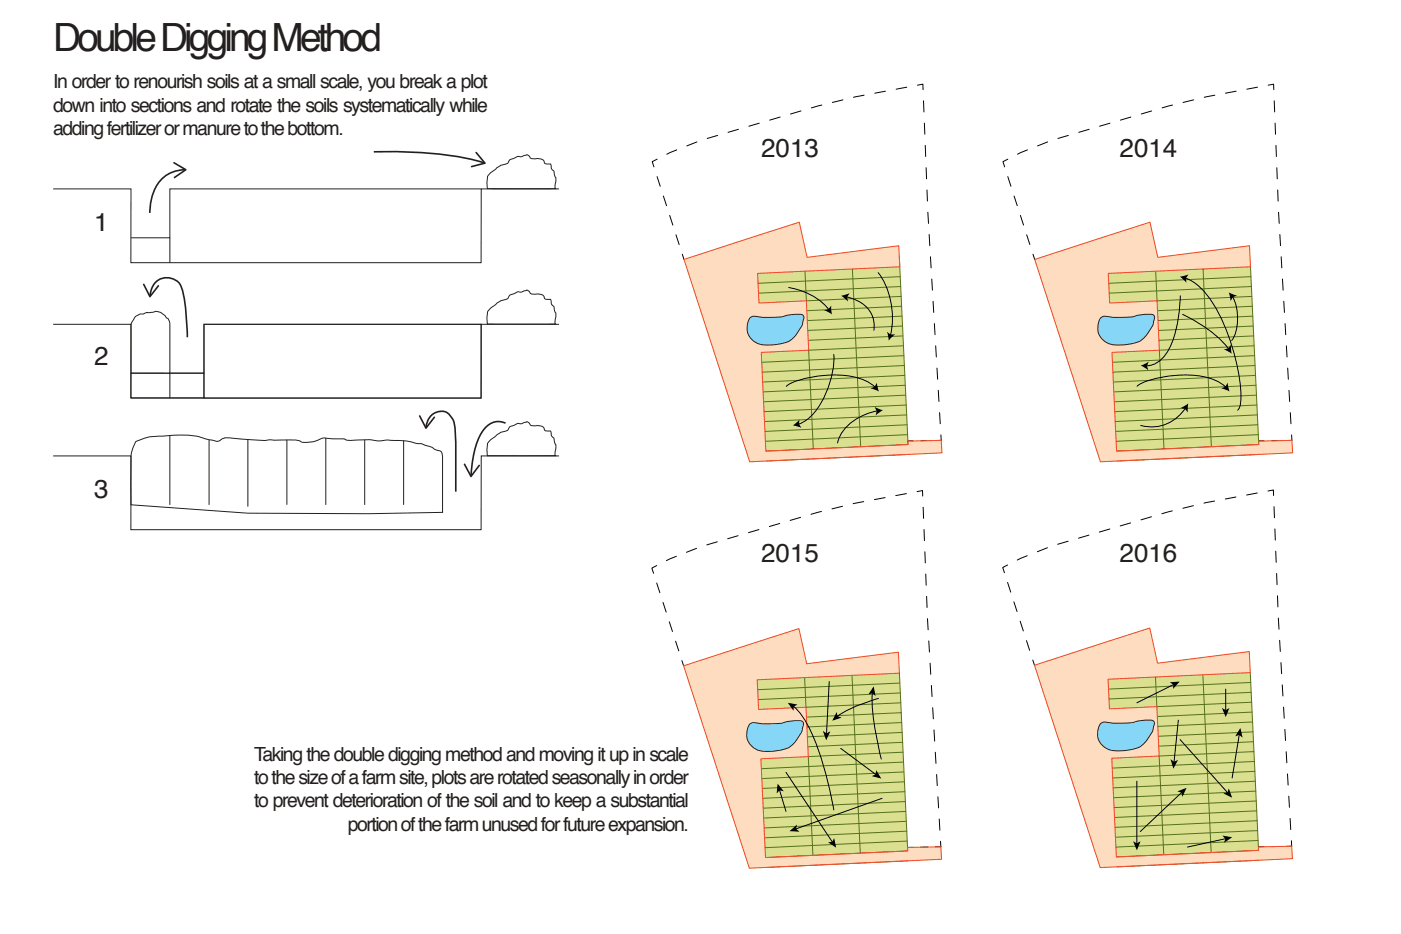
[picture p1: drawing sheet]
<svg xmlns="http://www.w3.org/2000/svg" width="914mm" height="610mm" viewBox="0 0 914 610" stroke-linecap="round" stroke-linejoin="round" font-family="sans-serif">
<path d="M723 443l93-4 5 116-92 4-3-64 31-2-2-32-31 2z" fill="#b7c224"/>
<path d="M828 320h3v3M658 369l-4 1 2 4M674 431l1 3M825 553h-4M843 549v3h-4" fill="none" stroke="#000" stroke-width=".65"/>
<path d="M842 541l-8-138-3-76" fill="none" stroke="#000" stroke-width=".65" stroke-dasharray="7.3 7.3"/>
<path d="M821 322l-34 6-25 6-76 22-20 8-5 3" fill="none" stroke="#000" stroke-width=".65" stroke-dasharray="7.1 7.1"/>
<path d="M658 380l15 48" fill="none" stroke="#000" stroke-width=".65" stroke-dasharray="6.7 6.7"/>
<path d="M830 553l7-1" fill="none" stroke="#000" stroke-width=".65" stroke-dasharray="4.9 4.9"/>
<g fill="none" stroke="#56721a" stroke-width=".65">
<path d="M816 439l5 116-92 4M754 442l1 19 62-3M785 440l5 116M816 445l-92 5M817 452l-93 4M817 465l-62 3M818 471l-62 3M818 478l-62 3M818 484l-62 3M818 491l-61 2 3 65M819 497l-93 4M819 503l-93 5"/>
<path d="M819 510l-92 4M820 516l-93 5M820 523l-93 4M820 529l-93 5M821 536l-93 4M821 542l-93 4M821 549l-93 4M822 561l-93 5"/>
</g>
<path d="M675 434l75-24 6 23 59-8 1 14-93 4 1 20 31-2 2 32-31 2 3 64 92-4v-2l22-1 1 8-126 6z" fill="#fcba7f"/>
<path d="M675 434l75-24 6 23 59-8 1 14-93 4 1 20 31-2 2 32-31 2 3 64 92-4v-2l22-1 1 8-126 6z" fill="none" stroke="#ef4523" stroke-width=".65"/>
<path d="M718 472a11 11 0 0 1 9 0h12l4-1 8-1a2.7 2.7 0 0 1 2 2 2.7 2.7 0 0 1 0 3l-1 2-4 7a15 15 0 0 1-13 6 17 17 0 0 1-16-4 11 11 0 0 1-1-14z" fill="#86d6f7"/>
<path d="M718 472a11 11 0 0 1 9 0h12l4-1 8-1a2.7 2.7 0 0 1 2 2 2.7 2.7 0 0 1 0 3l-1 2-4 7a15 15 0 0 1-13 6 17 17 0 0 1-16-4 11 11 0 0 1-1-14z" fill="none" stroke="#231f20" stroke-width=".65"/>
<path d="M742 510v41M771 517l-27 26" fill="none" stroke="#000" stroke-width=".65"/>
<path d="M768 517l6-3-2 6-1-3zM740 549l2 1 2-1-2 6z" fill="#000"/>
<path d="M494 444l93-5 5 116-92 5-3-65 31-1-2-32-31 1z" fill="#b7c224"/>
<path d="M599 321l3-1v4M429 369l-4 2 2 3M445 431l1 4M596 553h-4M614 549v4h-4" fill="none" stroke="#000" stroke-width=".65"/>
<path d="M613 542l-8-138-3-77" fill="none" stroke="#000" stroke-width=".65" stroke-dasharray="7.3 7.3"/>
<path d="M592 322l-34 6-25 6-76 23-20 8-5 3" fill="none" stroke="#000" stroke-width=".65" stroke-dasharray="7.1 7.1"/>
<path d="M429 381l15 47" fill="none" stroke="#000" stroke-width=".65" stroke-dasharray="6.7 6.7"/>
<path d="M601 553h7" fill="none" stroke="#000" stroke-width=".65" stroke-dasharray="4.9 4.9"/>
<g fill="none" stroke="#56721a" stroke-width=".65">
<path d="M587 439l5 116-92 5M525 442l1 20 62-3M556 441l5 116M587 446l-92 4M588 452l-93 5M588 465l-62 3M589 472l-62 2M589 478l-62 3M589 484l-62 3M589 491l-61 3 3 64M590 497l-93 5M590 504l-93 4"/>
<path d="M590 510l-92 5M591 517l-93 4M591 523l-93 4M591 530l-93 4M592 536l-93 4M592 542l-93 5M592 549l-93 4M593 562l-93 4"/>
</g>
<path d="M446 435l75-25 6 23 59-7 1 13-93 5 1 19 31-1 2 32-31 1 3 65 92-5v-2h22l1 8-126 6z" fill="#fcba7f"/>
<path d="M446 435l75-25 6 23 59-7 1 13-93 5 1 19 31-1 2 32-31 1 3 65 92-5v-2h22l1 8-126 6z" fill="none" stroke="#ef4523" stroke-width=".65"/>
<path d="M489 473a11 11 0 0 1 9-1h12l4-1 8-1a2.7 2.7 0 0 1 2 2 2.7 2.7 0 0 1 0 3l-1 3-4 6a15 15 0 0 1-13 6 17 17 0 0 1-16-4 11 11 0 0 1-1-13z" fill="#86d6f7"/>
<path d="M489 473a11 11 0 0 1 9-1h12l4-1 8-1a2.7 2.7 0 0 1 2 2 2.7 2.7 0 0 1 0 3l-1 3-4 6a15 15 0 0 1-13 6 17 17 0 0 1-16-4 11 11 0 0 1-1-13z" fill="none" stroke="#231f20" stroke-width=".65"/>
<path d="M723 178l93-4 6 116-93 4-3-64 31-1-2-33-31 2z" fill="#b7c224"/>
<path d="M828 56l3-1v4M658 104l-3 2 1 3M674 166l1 3M825 288h-4M843 284v3l-3 1" fill="none" stroke="#000" stroke-width=".65"/>
<path d="M843 277l-9-139-2-76" fill="none" stroke="#000" stroke-width=".65" stroke-dasharray="7.3 7.3"/>
<path d="M821 57l-34 6-25 6-75 23-21 8-5 2" fill="none" stroke="#000" stroke-width=".65" stroke-dasharray="7.1 7.1"/>
<path d="M658 115l15 48" fill="none" stroke="#000" stroke-width=".65" stroke-dasharray="6.7 6.7"/>
<path d="M830 288h7" fill="none" stroke="#000" stroke-width=".65" stroke-dasharray="4.9 4.9"/>
<g fill="none" stroke="#56721a" stroke-width=".65">
<path d="M754 177l1 19 62-3M785 176l6 116M816 174l6 116-93 4M816 181l-92 4M817 187l-93 4M817 200l-62 3M818 206l-62 3M818 213l-62 3M818 219l-62 3M819 226l-62 3 3 64M819 232l-93 4M819 239l-93 4"/>
<path d="M819 245l-92 4M820 251l-93 5M820 258l-93 4M820 264l-92 5M821 271l-93 4M821 277l-93 5M821 284l-93 4M822 297l-93 4"/>
</g>
<path d="M675 169l76-24 5 23 60-8v14l-93 4 1 20 31-2 2 33-31 1 3 64 93-4-1-2 22-1 1 9-126 5z" fill="#fcba7f"/>
<path d="M675 169l76-24 5 23 60-8v14l-93 4 1 20 31-2 2 33-31 1 3 64 93-4-1-2 22-1 1 9-126 5z" fill="none" stroke="#ef4523" stroke-width=".65"/>
<path d="M718 207a11 11 0 0 1 9 0h12l4-1 8-1a2.7 2.7 0 0 1 3 2 2.7 2.7 0 0 1-1 3l-1 2-4 7a15 15 0 0 1-13 6 17 17 0 0 1-16-4 11 11 0 0 1-1-14z" fill="#86d6f7"/>
<path d="M718 207a11 11 0 0 1 9 0h12l4-1 8-1a2.7 2.7 0 0 1 3 2 2.7 2.7 0 0 1-1 3l-1 2-4 7a15 15 0 0 1-13 6 17 17 0 0 1-16-4 11 11 0 0 1-1-14z" fill="none" stroke="#231f20" stroke-width=".65"/>
<path d="M770 193a88 88 0 0 1-8 36 18 18 0 0 1-14 10M774 181a47 47 0 0 1 23 26 127 127 0 0 1 13 56l-1 4-1 1M804 194a30 30 0 0 1 0 28M772 205a89 89 0 0 1 30 23M742 252a52 52 0 0 1 28-7 42 42 0 0 1 30 8M774 266a26 26 0 0 1-29 12" fill="none" stroke="#000" stroke-width=".65"/>
<path d="M770 181l6-2-2 3v3zM802 191l5 2-2 1-2 3zM745 239l5-3-1 3v3zM799 228l3-1 1-2 1 6zM797 254l3-2 1-2 2 5zM770 266l6-3-1 6-2-2z" fill="#000"/>
<path d="M494 178l93-4 6 116-93 4-3-64 31-1-2-33-31 2z" fill="#b7c224"/>
<path d="M599 56l3-1v4M429 104l-3 2 1 3M445 166l1 3M596 288h-3M614 284v3l-3 1" fill="none" stroke="#000" stroke-width=".65"/>
<path d="M614 277l-8-139-3-76" fill="none" stroke="#000" stroke-width=".65" stroke-dasharray="7.3 7.3"/>
<path d="M592 57l-34 6-24 6-76 23-21 8-5 2" fill="none" stroke="#000" stroke-width=".65" stroke-dasharray="7.1 7.1"/>
<path d="M429 115l15 48" fill="none" stroke="#000" stroke-width=".65" stroke-dasharray="6.7 6.7"/>
<path d="M601 288h7" fill="none" stroke="#000" stroke-width=".65" stroke-dasharray="4.9 4.9"/>
<g fill="none" stroke="#56721a" stroke-width=".65">
<path d="M525 177l1 19 62-3M556 176l6 116M587 168l6 122-93 4M588 181l-93 4M588 187l-93 4M588 200l-61 3M589 206l-62 3M589 213l-62 3M589 219l-62 3M590 226l-62 3 3 64M590 232l-93 4M590 239l-93 4"/>
<path d="M591 245l-93 4M591 251l-93 5M591 258l-93 4M591 264l-92 5M592 271l-93 4M592 277l-93 5M592 284l-92 4M593 297l-93 4"/>
</g>
<path d="M446 169l76-24 5 23 60-8v14l-93 4 1 20 31-2 2 33-31 1 3 64 93-4v-2l21-1 1 9-126 5z" fill="#fcba7f"/>
<path d="M446 169l76-24 5 23 60-8v14l-93 4 1 20 31-2 2 33-31 1 3 64 93-4v-2l21-1 1 9-126 5z" fill="none" stroke="#ef4523" stroke-width=".65"/>
<path d="M490 207a11 11 0 0 1 8 0h12l4-1 8-1a2.7 2.7 0 0 1 3 2 2.7 2.7 0 0 1-1 3l-1 2-4 7a15 15 0 0 1-13 6 17 17 0 0 1-16-4 11 11 0 0 1 0-14z" fill="#86d6f7"/>
<path d="M320 113l4-3a13 13 0 0 1 7-3l1-1a6 6 0 0 1 5-3l1-1h2a3 3 0 0 1 6 1l3 1a5 5 0 0 1 7 3h2a1.7 1.7 0 0 1 2 1 1.7 1.7 0 0 1 0 2l2 2v1a13 13 0 0 1 0 10h1h-45a12 12 0 0 1 1-9zM35 123h51l-1 48h229v-48h51M314 123h-203v32h-26M111 155v16M490 207a11 11 0 0 1 8 0h12l4-1 8-1a2.7 2.7 0 0 1 3 2 2.7 2.7 0 0 1-1 3l-1 2-4 7a15 15 0 0 1-13 6 17 17 0 0 1-16-4 11 11 0 0 1 0-14zM111 244h-25v-32v-2a9 9 0 0 1 8-5l5-1a8 8 0 0 1 10 4l1 1 1 2v49M89 288a61 61 0 0 1 23-4h3a50 50 0 0 1 22 3h1a5 5 0 0 0 8-1h3l20 1h10a51 51 0 0 1 17 1 20 20 0 0 0 15-2h13a17 17 0 0 0 11 1h5a37 37 0 0 0 14 0 66 66 0 0 1 20 3l7 2 3 2a4 4 0 0 1 5 3v37l-49 1h-78l-76-6-1-25a26 26 0 0 1 4-16z" fill="none" stroke="#231f20" stroke-width=".65"/>
<path d="M573 178a51 51 0 0 1 8 41M515 188a44 44 0 0 1 26 14M553 194a21 21 0 0 1 17 15v7M544 231a57 57 0 0 1-17 43l-6 3M513 252a52 52 0 0 1 28-7 42 42 0 0 1 30 8M573 268a33 33 0 0 0-26 19v2" fill="none" stroke="#000" stroke-width=".65"/>
<path d="M549 193l6-2-2 3v3zM538 203l3-1 2-3v6zM579 217l2 1h3l-4 4zM568 254l3-2 1-2 2 5zM517 278l5-4-1 3 2 2zM571 266l5 2-4 3v-3z" fill="#000"/>
<path d="M121 111a24 24 0 0 0-23 23v5" fill="none" stroke="#231f20" stroke-width="1.1" stroke-linecap="butt"/>
<path d="M113 106h1l8 5-8 5v-1l6-4-7-4z" fill="#231f20"/>
<path d="M244 99a273 273 0 0 1 68 6l4 1" fill="none" stroke="#231f20" stroke-width="1.1" stroke-linecap="butt"/>
<path d="M310 99h1l6 8-9 2v-1l8-2-6-6z" fill="#231f20"/>
<path d="M35 212h51l-1 48h229v-48h51M133 212h181v48h-181zM314 212h-181v32h-22M320 202l4-3a13 13 0 0 1 7-4l1-1a6 6 0 0 1 5-3l1-1 2 1a3 3 0 0 1 6 1h3a5 5 0 0 1 7 3h2a1.7 1.7 0 0 1 2 1 1.7 1.7 0 0 1 0 2l2 2v2a13 13 0 0 1 0 9l1 1h-45a12 12 0 0 1 1-10zM85 244h48v16h-48z" fill="none" stroke="#231f20" stroke-width=".65"/>
<path d="M98 193a11 11 0 0 1 7-11 11 11 0 0 1 12 3 97 97 0 0 1 5 33v2" fill="none" stroke="#231f20" stroke-width="1.1" stroke-linecap="butt"/>
<path d="M93 185h1l4 8 5-7 1 1-6 7z" fill="#231f20"/>
<path d="M35 298h51l-1 48h229v-48h51M320 287l4-2a13 13 0 0 1 7-4l1-1a6 6 0 0 1 5-3l1-1 2 1a3 3 0 0 1 6 0l3 1a5 5 0 0 1 7 3h2a1.7 1.7 0 0 1 2 1 1.7 1.7 0 0 1 0 2l2 2v2a13 13 0 0 1 0 9h1h-45a12 12 0 0 1 1-9z" fill="none" stroke="#231f20" stroke-width=".65"/>
<path d="M278 279a10 10 0 0 1 14-9h1a15 15 0 0 1 4 13v38" fill="none" stroke="#231f20" stroke-width="1.1" stroke-linecap="butt"/>
<path d="M274 271l4 7 5-6h1l-6 8z" fill="#231f20"/>
<path d="M330 276a12 12 0 0 0-16 6 61 61 0 0 0-7 28" fill="none" stroke="#231f20" stroke-width="1.1" stroke-linecap="butt"/>
<path d="M303 303h1l3 7 5-7 1 1-6 7z" fill="#231f20"/>
<path d="M111 284v46M136 287v43M162 287v44M187 287v42M213 286v44M238 287v43M263 287v43" fill="none" stroke="#231f20" stroke-width=".65"/>
<g fill="none" stroke="#000" stroke-width=".65">
<path d="M541 445l-2 34M569 452a173 173 0 0 0 6 43M573 456a98 98 0 0 0-27 12M766 447l-24 12M800 450v14M518 461a72 72 0 0 1 17 31l5 19 4 18M769 470l-3 27M809 479l-5 29M549 488l23 18M770 483l31 35M509 516l4 14M513 504l30 46"/>
<path d="M576 521l-57 20M800 547l-25 6"/>
</g>
<g fill="#000">
<path d="M514 459l7 1-3 1v3zM570 448l1 6-2-2-2 1zM763 445h7l-4 5v-3zM546 465l1 2 2 1-6 2zM798 462l2 1 2-1-2 6zM810 475l1 6-2-1-3 1zM537 477l2 2 3-2-3 6zM508 511l4 5h-3l-2 2zM572 503l3 5-6-1 3-2zM764 496l2 1 3-1-3 6zM798 518l3-1 1-2 2 6zM515 542l5-4v3l2 2z"/>
<path d="M540 550l3-1 1-2 2 6zM798 545l6 1-5 4 1-3z"/>
</g>
<text font-size="25.4" fill="#231f20" x="35" y="34">Double Digging Method</text>
<g font-size="16.9" fill="#231f20">
<text x="497" y="102">2013</text>
<text x="731" y="102">2014</text>
<text x="61" y="151">1</text>
<text x="61" y="238">2</text>
<text x="61" y="325">3</text>
<text x="497" y="367">2015</text>
<text x="731" y="367">2016</text>
</g>
<g font-size="12.7" fill="#231f20">
<text x="35" y="58">In order to renourish soils at a small scale, you break a plot</text>
<text x="35" y="73">down into sections and rotate the soils systematically while</text>
<text x="35" y="88">adding fertilizer or manure to the bottom.</text>
<text x="166" y="496">Taking the double digging method and moving it up in scale</text>
<text x="166" y="512">to the size of a farm site, plots are rotated seasonally in order</text>
<text x="166" y="527">to prevent deterioration of the soil and to keep a substantial</text>
<text x="227" y="542">portion of the farm unused for future expansion.</text>
</g>
</svg>
